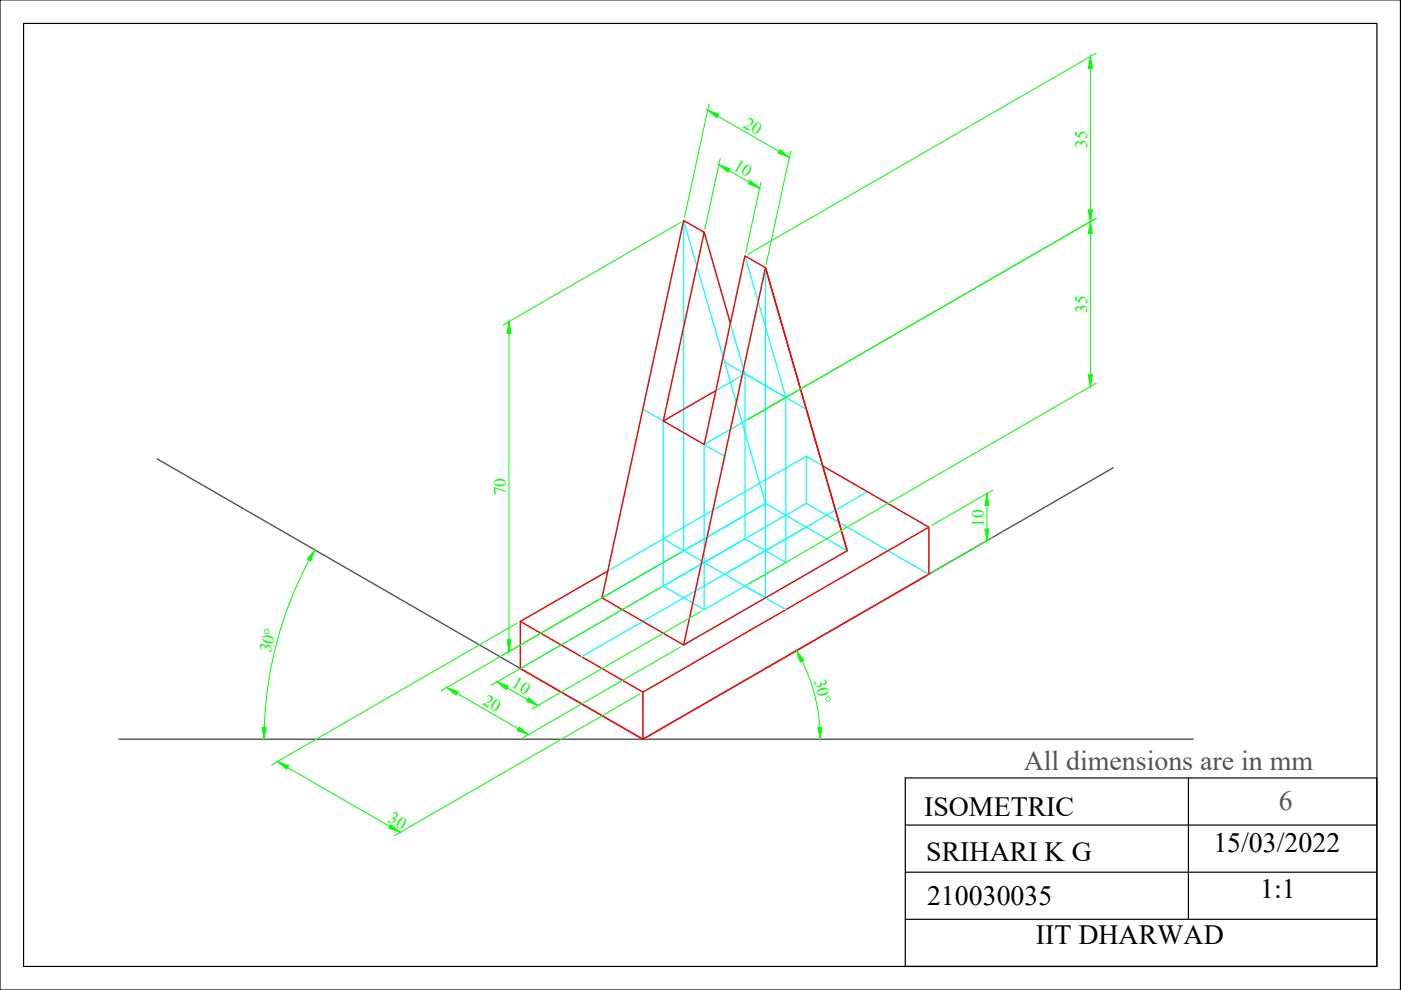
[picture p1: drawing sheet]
<svg xmlns="http://www.w3.org/2000/svg" width="297mm" height="210mm" viewBox="0 0 297 210" stroke-linecap="round" stroke-linejoin="round" font-family="sans-serif">
<!-- layer: 0 -->
<path d="M0 0h296.9v209.9h-296.9zM5 5h286.9v199.9h-286.9zM191.9 164.9h100v40h-100zM191.9 174.9h100M252 164.9v30M191.9 184.9h100M191.9 194.9h100" fill="none" stroke="#000" stroke-width=".25"/>
<!-- layer: Axis -->
<path d="M33.3 97.3l103 59.4 99.8-57.5M25.2 156.7h227.8" fill="none" stroke="#545454" stroke-width=".3"/>
<!-- layer: Thick -->
<path d="M149.3 49.2l-8.7 40.1 8.7 4.9 8.6-40 4.4 2.6-17.4 80-17.3-10 17.3-80 4.4 2.4 5.6 19.4M151.8 82.8l-11.2 6.5M174.4 98.8l22.5 13M179.6 116.8l-17.3-60 17.3 60-34.7 20M196.9 111.8v10l-60.6 34.9-26-15v-9.9M196.9 111.8l-60.6 34.9M110.3 131.8l26 14.9M128.9 121l-18.6 10.8M136.3 146.7v10" fill="none" stroke="#f00" stroke-width=".3"/>
<!-- layer: Thin -->
<g fill="none" stroke="#0ff" stroke-width=".25">
<path d="M144.9 46.8l17.4 59.9-34.7 20.1zM144.9 46.8v70M144.9 46.8l4.4 2.4M157.9 54.2l4.4 2.6M162.3 56.8v70l-4.4-2.5-8.6 5-8.7-5 17.3-10 8.7 5-8.7 5M162.3 56.8l-17.4 80 34.7-20M153.6 76.8l17.3 10M136.3 86.8l17.3 9.9M140.6 89.3l8.7-40.1 8.6 30.1v35M140.6 89.3v35M149.3 94.2v35.1M166.6 84.3l-8.7-5-17.3 10"/>
<path d="M166.6 84.3l-8.7-30.1-8.6 40M166.6 84.3v35M166.6 84.3l-17.3 9.9M170.9 96.7v10M140.6 114.3l26 15M170.9 111.8l8.7 5-34.7 20-17.3-10 34.7-20.1 8.6 5.1-17.3 10M183.9 104.2l-60.6 35M196.9 111.8l-26-15.1-60.6 35.1M196.9 121.8l-26-15.1-60.6 35"/>
</g>
<!-- layer: Dimension -->
<g fill="none" stroke="#0f0" stroke-width=".21">
<path d="M231.2 14.5v30M232.4 11.3l-73.8 42.6M150.3 22.1l-5.2 24M152.2 24.6l13 7.5M152.7 33.6l-3.3 15M154.6 36.2l4.3 2.5M161.3 38.6l-3.2 15M167.6 32.1l-5.2 24M144.4 47.1l-37.7 21.8M231.2 49.5v30M232.4 46.3l-73.8 42.6M107.9 70.7v65"/>
<path d="M232.4 81.3l-73.8 42.6M65.6 118.7a80.3 80.3 0 0 0-9.6 35.5M144.4 117.1l-37.7 21.8M209.3 107.2v5M210.5 103.9l-12.9 7.5M210.5 113.9l-12.9 7.5M109.7 132.1l-52.1 30.1M127 127.1l-33.5 19.4M140 124.6l-35.9 20.7M144.4 137.1l-33.6 19.4M148.7 129.6l-35.9 20.7M96.9 147l13 7.5"/>
<path d="M107.6 145.9l4.3 2.5M135.7 147.1l-52.1 30.1M170 140.1a37.6 37.6 0 0 1 3.8 14.1M61 162.7l21.6 12.5"/>
</g>
<g fill="#0f0" stroke="#0f0" stroke-width=".21">
<path d="M173.4 154.3l.8-.1-.3 2.5z"/>
<path d="M168.9 137.9l1.5 2.1-.7 .3z"/>
<path d="M66.8 116.6l-.9 2.4-.7-.5z"/>
<path d="M55.6 154.2l.8 .1-.4 2.4z"/>
<path d="M159.1 38.3l2 1.6-2.4-.9z"/>
<path d="M152.4 34.9l2.4 .9-.5 .7z"/>
<path d="M165.4 31.7l1.9 1.6-2.3-.9z"/>
<path d="M150 23.3l2.4 .9-.4 .7z"/>
<path d="M82.8 174.9l2 1.6-2.4-.9z"/>
<path d="M58.8 161.5l2.4 .9-.4 .7z"/>
<path d="M107.9 68.1l.4 2.6h-.8z"/>
<path d="M107.5 135.7h.8l-.4 2.4z"/>
<path d="M230.8 79.5h.8l-.4 2.5z"/>
<path d="M231.2 47l.4 2.5h-.8z"/>
<path d="M230.8 44.5h.8l-.4 2.5z"/>
<path d="M231.2 12l.4 2.5h-.8z"/>
<path d="M105.4 144.6l2.4 .9-.4 .7z"/>
<path d="M112.1 148l1.9 1.6-2.3-.9z"/>
<path d="M94.7 145.8l2.4 .9-.4 .7z"/>
<path d="M110.1 154.1l2 1.7-2.4-.9z"/>
<path d="M209.3 104.7l.3 2.5h-.8z"/>
<path d="M208.8 112.2h.8l-.3 2.5z"/>
</g>
<g font-size="5.9" fill="#545454">
<text x="217" y="163.3">All dimensions are in mm</text>
<text x="271.1" y="171.8">6</text>
</g>
<g font-size="5.9">
<text x="195.9" y="173.1">ISOMETRIC</text>
<text x="196.4" y="182.5">SRIHARI K G</text>
<text x="257.3" y="180.7">15/03/2022</text>
<text x="196.6" y="191.8">210030035</text>
<text x="267.2" y="190.3">1:1</text>
<text x="219.6" y="200.3">IIT DHARWAD</text>
</g>
<g font-size="3.7" fill="#0f0">
<text x="157.4" y="26.9" transform="rotate(29 157.4 26.9)">20</text>
<text x="155.3" y="35.8" transform="rotate(30 155.3 35.8)">10</text>
<text x="230.5" y="31.3" transform="rotate(-90 230.5 31.3)">35</text>
<text x="230.5" y="66.3" transform="rotate(-90 230.5 66.3)">35</text>
<text x="107.3" y="105" transform="rotate(-90 107.3 105)">70</text>
<text x="208.6" y="111.6" transform="rotate(-90 208.6 111.6)">10</text>
<text x="57.4" y="138.5" transform="rotate(-75 57.4 138.5)">30°</text>
<text x="102.2" y="149.3" transform="rotate(30 102.2 149.3)">20</text>
<text x="108.3" y="145.5" transform="rotate(30 108.3 145.5)">10</text>
<text x="172.6" y="144.4" transform="rotate(75 172.6 144.4)">30°</text>
<text x="82.1" y="174.1" transform="rotate(30 82.1 174.1)">30</text>
</g>
</svg>
